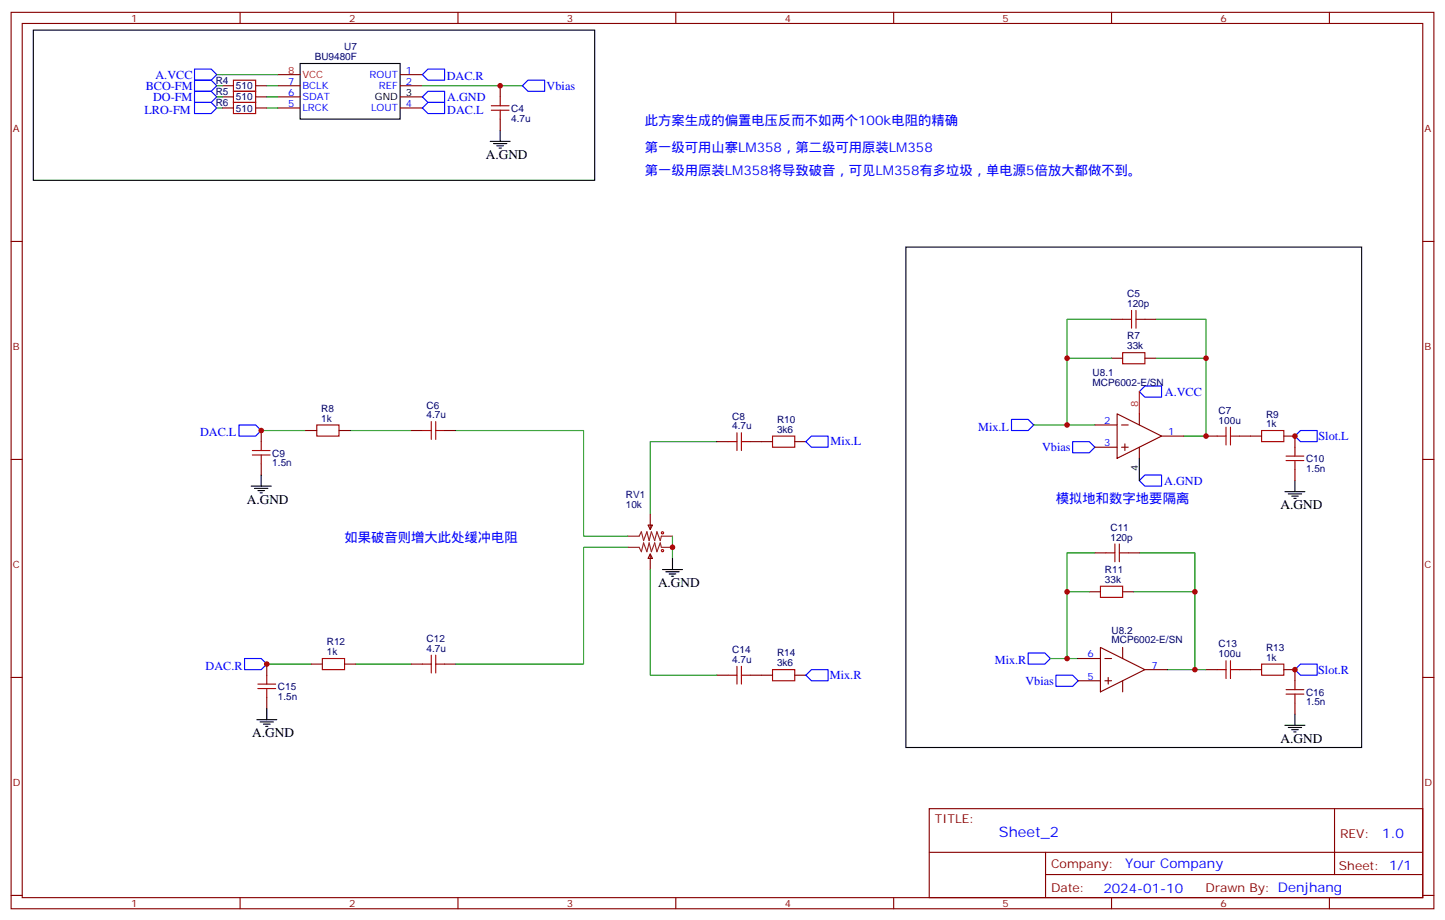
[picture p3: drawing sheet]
<svg xmlns="http://www.w3.org/2000/svg" width="459mm" height="292mm" viewBox="0 0 459 292" stroke-linecap="round" stroke-linejoin="round" font-family="sans-serif">
<g fill="none" stroke="#870000" stroke-width=".35">
<path d="M3.5 3.9h451.6v284.4h-451.6zM7.1 7.4h444.5v277.3h-444.5zM76.2 3.9v3.5M145.3 3.9v3.5M214.5 3.9v3.5M283.6 3.9v3.5M352.8 3.9v3.5M421.9 3.9v3.5M70.6 27.2h3.5M70.6 30.7h3.5M70.6 34.3h3.5M81.1 27.2h3.6"/>
<path d="M81.1 30.7h3.6M81.1 34.3h3.6M88.2 23.7h7M88.2 27.2h7M88.2 30.7h7M88.2 34.3h7M127 23.7h7.1M127 27.2h7.1M127 30.7h7.1M127 34.3h7.1M158.7 27.2v3.5M158.7 37.8v3.5"/>
<path d="M3.5 76.6h3.6M451.6 76.6h3.5M352.8 113.6h3.5M352.8 101.3h3.5M363.4 113.6h3.5M363.4 101.3h3.5M82.9 136.6v3.5M97 136.6h3.5M107.6 136.6h3.5M130.5 136.6h3.6M141.1 136.6h3.5M347.5 134.8h7"/>
<path d="M354.5 131.3l14.2 7-14.2 7.1zM356 134.8h2.1M361.6 131.3v3.5M368.7 138.3h7M382.8 138.3h3.5M393.3 138.3h7.1M407.5 138.3h3.5v3.6M3.5 145.7h3.6M82.9 147.1v3.6M227.5 140.1h3.6M238.1 140.1h7.1M252.2 140.1h3.6"/>
<path d="M347.5 141.9h7M356 141.9h2.1M357 140.8v2.1M361.6 141.9v3.5M411 148.9v3.5M451.6 145.7h3.5M205.7 166.5h1.4l-.7 1.5zM206.4 175.7l.7 1.4h-1.4zM206.4 163v5M206.4 175.7v5M347.5 175.4h3.5M358.1 175.4h3.5"/>
<path d="M345.7 187.7h3.5M356.3 187.7h3.5M3.5 214.9h3.6M84.7 210.6v3.6M98.8 210.6h3.5M109.4 210.6h3.5M130.5 210.6h3.6M141.1 210.6h3.5M227.5 214.2h3.6M238.1 214.2h7.1M252.2 214.2h3.6M342.2 215.9h7"/>
<path d="M342.2 208.9h7M349.2 205.4l14.2 7-14.2 7.1zM350.7 215.9h2.1M350.7 208.9h2.1M351.7 214.9v2.1M356.3 205.4v3.5M356.3 215.9v3.6M363.4 212.4h7M382.8 212.4h3.5M393.3 212.4h7.1M407.5 212.4h3.5v3.5M451.6 214.9h3.5"/>
<path d="M84.7 221.2v3.6M411 223v3.5M294.9 256.5h156.7v28.2h-156.7zM423.5 256.5l.1 20.9M295 270.4h156.4M331.8 277.4h119.6M331.8 270.4v14.1M3.5 284h3.6M76.2 284.7v3.6M145.3 284.7v3.6M214.5 284.7v3.6M283.6 284.7v3.6"/>
<path d="M352.8 284.7v3.6M421.9 284.7v3.6M451.6 284h3.5"/>
</g>
<g fill="none" stroke="#000" stroke-width=".35">
<path d="M10.6 9.6h178.1v47.6h-178.1zM95.2 20.1h31.8v17.7h-31.8zM155.6 44.8h6.3M156.6 45.5h4.3M157.7 46.2h2.1M158.4 47h.7M158.7 41.3v3.5M287.5 78.4h144.7v158.7h-144.7zM79.7 154.2h6.4M80.8 154.9h4.2M81.8 155.6h2.2M82.5 156.3h.8"/>
<path d="M82.9 150.7v3.5M361.6 145.4v7M407.8 156h6.4M408.9 156.7h4.2M409.9 157.4h2.1M410.6 158.1h.7M411 152.4v3.6M213.4 177.1v3.6M210.3 180.7h6.3M211.3 181.4h4.2M212.4 182.1h2.1M213.1 182.8h.7"/>
<path d="M81.5 228.3h6.3M82.5 229h4.3M83.6 229.7h2.1M84.3 230.4h.7M84.7 224.8v3.5M407.8 230h6.4M408.9 230.8h4.2M409.9 231.5h2.1M410.6 232.2h.7M411 226.5v3.5"/>
</g>
<g fill="none" stroke="#00f" stroke-width=".35">
<path d="M61.7 21.9h5.3l1.8 1.8-1.8 1.7h-5.3zM61.7 32.5h5.3l1.8 1.8-1.8 1.7h-5.3zM61.7 29h5.3l1.8 1.7-1.8 1.8h-5.3zM61.7 25.4h5.3l1.8 1.8-1.8 1.8h-5.3zM135.8 29h5.3v3.5h-5.3l-1.7-1.8zM135.8 32.5h5.3v3.5h-5.3l-1.7-1.7zM135.8 21.9h5.3v3.5h-5.3l-1.7-1.7zM167.6 25.4h5.3v3.6h-5.3l-1.8-1.8zM75.8 134.8h5.3l1.8 1.8-1.8 1.7h-5.3zM321 133h5.3l1.8 1.8-1.8 1.8h-5.3zM363.4 122.4h5.3v3.6h-5.3l-1.8-1.8zM412.7 136.6h5.3v3.5h-5.3l-1.7-1.8z"/>
<path d="M255.8 140.1l1.7-1.8h5.3v3.6h-5.3zM340.4 140.1h5.3l1.8 1.8-1.8 1.7h-5.3zM361.6 152.4l1.8-1.7h5.3v3.5h-5.3zM77.6 208.9h5.3l1.8 1.7-1.8 1.8h-5.3zM255.8 214.2l1.7-1.8h5.3v3.5h-5.3zM326.3 207.1h5.3l1.8 1.8-1.8 1.7h-5.3zM335.1 214.2h5.3l1.8 1.7-1.8 1.8h-5.3zM412.7 210.6h5.3v3.6h-5.3l-1.7-1.8z"/>
</g>
<g fill="none" stroke="#a10000" stroke-width=".35">
<path d="M74.1 32.5h7v3.5h-7zM74.1 29h7v3.5h-7zM74.1 25.4h7v3.6h-7zM155.9 35h5.7M155.9 33.5h5.7M158.7 30.7v2.8M158.7 35v2.8M359.1 98.5v5.6M360.5 98.5v5.6M356.3 111.9h7.1v3.5h-7.1zM356.3 101.3h2.8M360.5 101.3h2.9"/>
<path d="M100.5 134.8h7.1v3.5h-7.1zM134.1 136.6h2.8M136.9 133.7v5.7M138.3 136.6h2.8M138.3 133.7v5.7M233.9 137.3v5.6M235.3 137.3v5.6M245.2 138.3h7v3.6h-7zM386.3 138.3h2.8M389.1 135.5v5.6M390.5 135.5v5.6M390.5 138.3h2.8"/>
<path d="M400.4 136.6h7.1v3.5h-7.1zM80.1 144.3h5.6M80.1 142.9h5.6M82.9 140.1v2.8M82.9 144.3v2.8M231.1 140.1h2.8M235.3 140.1h2.8M408.2 146.1h5.6M408.2 144.7h5.6M411 141.9v2.8M411 146.1v2.8M351 175.4h2.8"/>
<path d="M353.8 172.5v5.7M355.2 175.4h2.9M355.2 172.5v5.7M349.2 185.9h7.1v3.6h-7.1zM81.8 218.4h5.7M81.8 217h5.7M84.7 214.2v2.8M84.7 218.4v2.8M102.3 208.9h7.1v3.5h-7.1zM134.1 210.6h2.8M136.9 207.8v5.7M138.3 207.8v5.7"/>
<path d="M138.3 210.6h2.8M231.1 214.2h2.8M233.9 211.3v5.7M235.3 211.3v5.7M235.3 214.2h2.8M245.2 212.4h7v3.5h-7zM386.3 212.4h2.8M389.1 209.6v5.6M390.5 209.6v5.6M390.5 212.4h2.8M400.4 210.6h7.1v3.6h-7.1zM408.2 218.8h5.6"/>
<path d="M411 215.9v2.9M408.2 220.2h5.6M411 220.2v2.8"/>
<circle cx="210.3" cy="169" r=".35"/>
<circle cx="210.3" cy="174.7" r=".35"/>
</g>
<g fill="none" stroke="#008700" stroke-width=".35">
<path d="M68.8 23.7h19.4M68.8 34.3h1.8M68.8 27.2h1.8M68.8 30.7h1.8M84.7 34.3h3.5M84.7 27.2h3.5M84.7 30.7h3.5M134.1 27.2h31.7M352.8 101.3h-14.1v12.3M352.8 113.6h-14.1v21.2M366.9 101.3h15.9v12.3M366.9 113.6h15.9v24.7h-7.1"/>
<path d="M82.9 136.6h14.1M111.1 136.6h19.4M144.6 136.6h40.6v33.5h14.1M328.1 134.8h19.4M227.5 140.1h-21.1v22.9M199.3 173.6h-14.1v37h-40.6M213.4 170.1v7M347.5 175.4h-8.8v12.3M361.6 175.4h17.6v12.3M206.4 180.7v33.5h21.1M345.7 187.7h-7v21.2M359.8 187.7h19.4v24.7h-8.8"/>
<path d="M84.7 210.6h14.1M112.9 210.6h17.6M333.4 208.9h8.8M379.2 212.4h3.6"/>
</g>
<path d="M361.6 124.2v7.1" fill="none" stroke="#f00" stroke-width=".35"/>
<path d="M199.3 170.1h3.5l.8-1.4 .7 2.8 1-2.8 .7 2.8 .7-2.8 1.1 2.8 .7-2.8 1 2.8 .4-1.4h3.5M199.3 173.6h3.5l.8 1.4 .7-2.8 1 2.8 .7-2.8 .7 2.8 1.1-2.8 .7 2.8 1-2.8 .4 1.4h3.5" fill="none" stroke="#8c2424" stroke-width=".35"/>
<g fill="#c00">
<circle cx="382.8" cy="138.3" r=".88"/>
<circle cx="411" cy="138.3" r=".88"/>
<circle cx="411" cy="212.4" r=".88"/>
<circle cx="84.7" cy="210.6" r=".88"/>
<circle cx="82.9" cy="136.6" r=".88"/>
<circle cx="338.7" cy="187.7" r=".88"/>
<circle cx="338.7" cy="208.9" r=".88"/>
<circle cx="338.7" cy="113.6" r=".88"/>
<circle cx="338.7" cy="134.8" r=".88"/>
<circle cx="379.2" cy="187.7" r=".88"/>
<circle cx="382.8" cy="113.6" r=".88"/>
<circle cx="379.2" cy="212.4" r=".88"/>
<circle cx="213.4" cy="173.6" r=".88"/>
<circle cx="158.8" cy="27.2" r=".88"/>
</g>
<text font-size="4.6" fill="#00f" x="317" y="265.5">Sheet_2</text>
<g font-size="4.2" fill="#00f">
<text x="204.6" y="39.5">此方案生成的偏置电压反而不如两个100k电阻的精确</text>
<text x="204.6" y="48.4">第一级可用山寨LM358，第二级可用原装LM358</text>
<text x="204.6" y="55.4">第一级用原装LM358将导致破音，可见LM358有多垃圾，单电源5倍放大都做不到。</text>
<text x="335.1" y="159.5">模拟地和数字地要隔离</text>
<text x="109.4" y="171.8">如果破音则增大此处缓冲电阻</text>
<text x="438.7" y="265.8">1.0</text>
<text x="357.1" y="275.3">Your Company</text>
<text x="350.2" y="283.1">2024-01-10</text>
</g>
<g font-size="4.2">
<text x="154.2" y="50.5">A.GND</text>
<text x="78.3" y="159.8">A.GND</text>
<text x="406.4" y="161.6">A.GND</text>
<text x="208.8" y="186.3">A.GND</text>
<text x="80.1" y="233.9">A.GND</text>
<text x="406.4" y="235.7">A.GND</text>
</g>
<g font-size="3.9" fill="#00f">
<text x="46.2" y="28.5">BCO-FM</text>
<text x="49.4" y="24.9">A.VCC</text>
<text x="141.8" y="25.4">DAC.R</text>
<text x="173.5" y="28.5">Vbias</text>
<text x="48.6" y="32">DO-FM</text>
<text x="141.9" y="32">A.GND</text>
<text x="45.9" y="36">LRO-FM</text>
<text x="142" y="36">DAC.L</text>
<text x="369.7" y="125.5">A.VCC</text>
<text x="310.4" y="136.6">Mix.L</text>
<text x="63.5" y="138.3">DAC.L</text>
<text x="263.6" y="141.1">Mix.L</text>
<text x="330.8" y="143.1">Vbias</text>
<text x="418.5" y="139.5">Slot.L</text>
<text x="369.5" y="153.7">A.GND</text>
<text x="65.3" y="212.4">DAC.R</text>
<text x="263.4" y="215.2">Mix.R</text>
<text x="315.7" y="210.6">Mix.R</text>
<text x="418.4" y="213.7">Slot.R</text>
<text x="325.5" y="217.2">Vbias</text>
</g>
<g font-size="3.9" fill="#800">
<text x="296.7" y="261.1">TITLE:</text>
<text x="425.3" y="265.8">REV:</text>
<text x="333.6" y="275.3">Company:</text>
<text x="425" y="275.9">Sheet: 1/1</text>
<text x="333.6" y="283">Date:</text>
<text x="382.6" y="283.1">Drawn By: Denjhang</text>
</g>
<g font-size="3.2" fill="#800">
<text x="41.6" y="6.9">1</text>
<text x="110.8" y="6.9">2</text>
<text x="179.9" y="6.9">3</text>
<text x="249.1" y="6.9">4</text>
<text x="318.2" y="6.9">5</text>
<text x="387.3" y="6.9">6</text>
<text x="4.1" y="42">A</text>
<text x="452.1" y="42">A</text>
<text x="4.1" y="111.2">B</text>
<text x="452.1" y="111.2">B</text>
<text x="4.1" y="180.3">C</text>
<text x="452.1" y="180.3">C</text>
<text x="4.1" y="249.4">D</text>
<text x="452.1" y="249.4">D</text>
<text x="41.6" y="287.7">1</text>
<text x="110.8" y="287.7">2</text>
<text x="179.9" y="287.7">3</text>
<text x="249.1" y="287.7">4</text>
<text x="318.2" y="287.7">5</text>
<text x="387.3" y="287.7">6</text>
</g>
<g font-size="3.2" fill="#000080">
<text x="109.2" y="15.8">U7</text>
<text x="99.9" y="18.9">BU9480F</text>
<text x="68.4" y="26.6">R4</text>
<text x="74.9" y="28.3">510</text>
<text x="68.4" y="33.6">R6</text>
<text x="68.4" y="30.1">R5</text>
<text x="74.9" y="35.4">510</text>
<text x="74.9" y="31.9">510</text>
<text x="162.3" y="35.4">C4</text>
<text x="162.3" y="38.6">4.7u</text>
<text x="357.7" y="94.2">C5</text>
<text x="357.7" y="97.4">120p</text>
<text x="357.7" y="107.6">R7</text>
<text x="357.7" y="110.8">33k</text>
<text x="346.8" y="119.4">U8.1</text>
<text x="346.8" y="122.4">MCP6002-E/SN</text>
<text x="102" y="130.6">R8</text>
<text x="135.4" y="129.6">C6</text>
<text x="386.8" y="131.3">C7</text>
<text x="102" y="133.7">1k</text>
<text x="135.4" y="132.7">4.7u</text>
<text x="232.4" y="136.2">4.7u</text>
<text x="232.4" y="133.2">C8</text>
<text x="246.6" y="137.3">3k6</text>
<text x="246.6" y="134.1">R10</text>
<text x="386.8" y="134.4">100u</text>
<text x="401.8" y="135.5">1k</text>
<text x="401.8" y="132.4">R9</text>
<text x="86.4" y="147.9">1.5n</text>
<text x="86.4" y="144.9">C9</text>
<text x="414.5" y="149.7">1.5n</text>
<text x="414.5" y="146.6">C10</text>
<text x="198.6" y="161.3">10k</text>
<text x="198.6" y="158.1">RV1</text>
<text x="352.4" y="171.5">120p</text>
<text x="352.4" y="168.3">C11</text>
<text x="350.7" y="184.9">33k</text>
<text x="350.7" y="181.7">R11</text>
<text x="135.4" y="203.7">C12</text>
<text x="352.8" y="201">U8.2</text>
<text x="103.7" y="207.8">1k</text>
<text x="103.7" y="204.6">R12</text>
<text x="135.4" y="206.8">4.7u</text>
<text x="232.4" y="207.3">C14</text>
<text x="246.6" y="208.2">R14</text>
<text x="352.8" y="204.1">MCP6002-E/SN</text>
<text x="386.8" y="208.5">100u</text>
<text x="386.8" y="205.4">C13</text>
<text x="401.8" y="209.6">1k</text>
<text x="401.8" y="206.5">R13</text>
<text x="232.4" y="210.3">4.7u</text>
<text x="246.6" y="211.3">3k6</text>
<text x="88.2" y="219">C15</text>
<text x="414.5" y="220.7">C16</text>
<text x="88.2" y="222">1.5n</text>
<text x="414.5" y="223.8">1.5n</text>
</g>
<g font-size="3.2" fill="#f00">
<text x="91.5" y="23.3">8</text>
<text x="96" y="24.7">VCC</text>
<text x="361.2" y="129.2" transform="rotate(-90 361.2 129.2)">8</text>
</g>
<g font-size="3.2" fill="#00f">
<text x="128.8" y="23.3">1</text>
<text x="91.5" y="26.8">7</text>
<text x="96" y="28.3">BCLK</text>
<text x="117.3" y="24.7">ROUT</text>
<text x="120.3" y="28.3">REF</text>
<text x="128.8" y="26.8">2</text>
<text x="91.5" y="33.9">5</text>
<text x="91.5" y="30.4">6</text>
<text x="96" y="35.3">LRCK</text>
<text x="96" y="31.8">SDAT</text>
<text x="117.8" y="35.3">LOUT</text>
<text x="128.8" y="33.9">4</text>
<text x="350.4" y="134.4">2</text>
<text x="370.8" y="138">1</text>
<text x="350.4" y="141.5">3</text>
<text x="345.1" y="208.5">6</text>
<text x="345.1" y="215.6">5</text>
<text x="365.5" y="212.1">7</text>
</g>
<g font-size="3.2">
<text x="119" y="31.8">GND</text>
<text x="128.8" y="30.4">3</text>
<text x="361.2" y="149.5" transform="rotate(-90 361.2 149.5)">4</text>
</g>
</svg>
